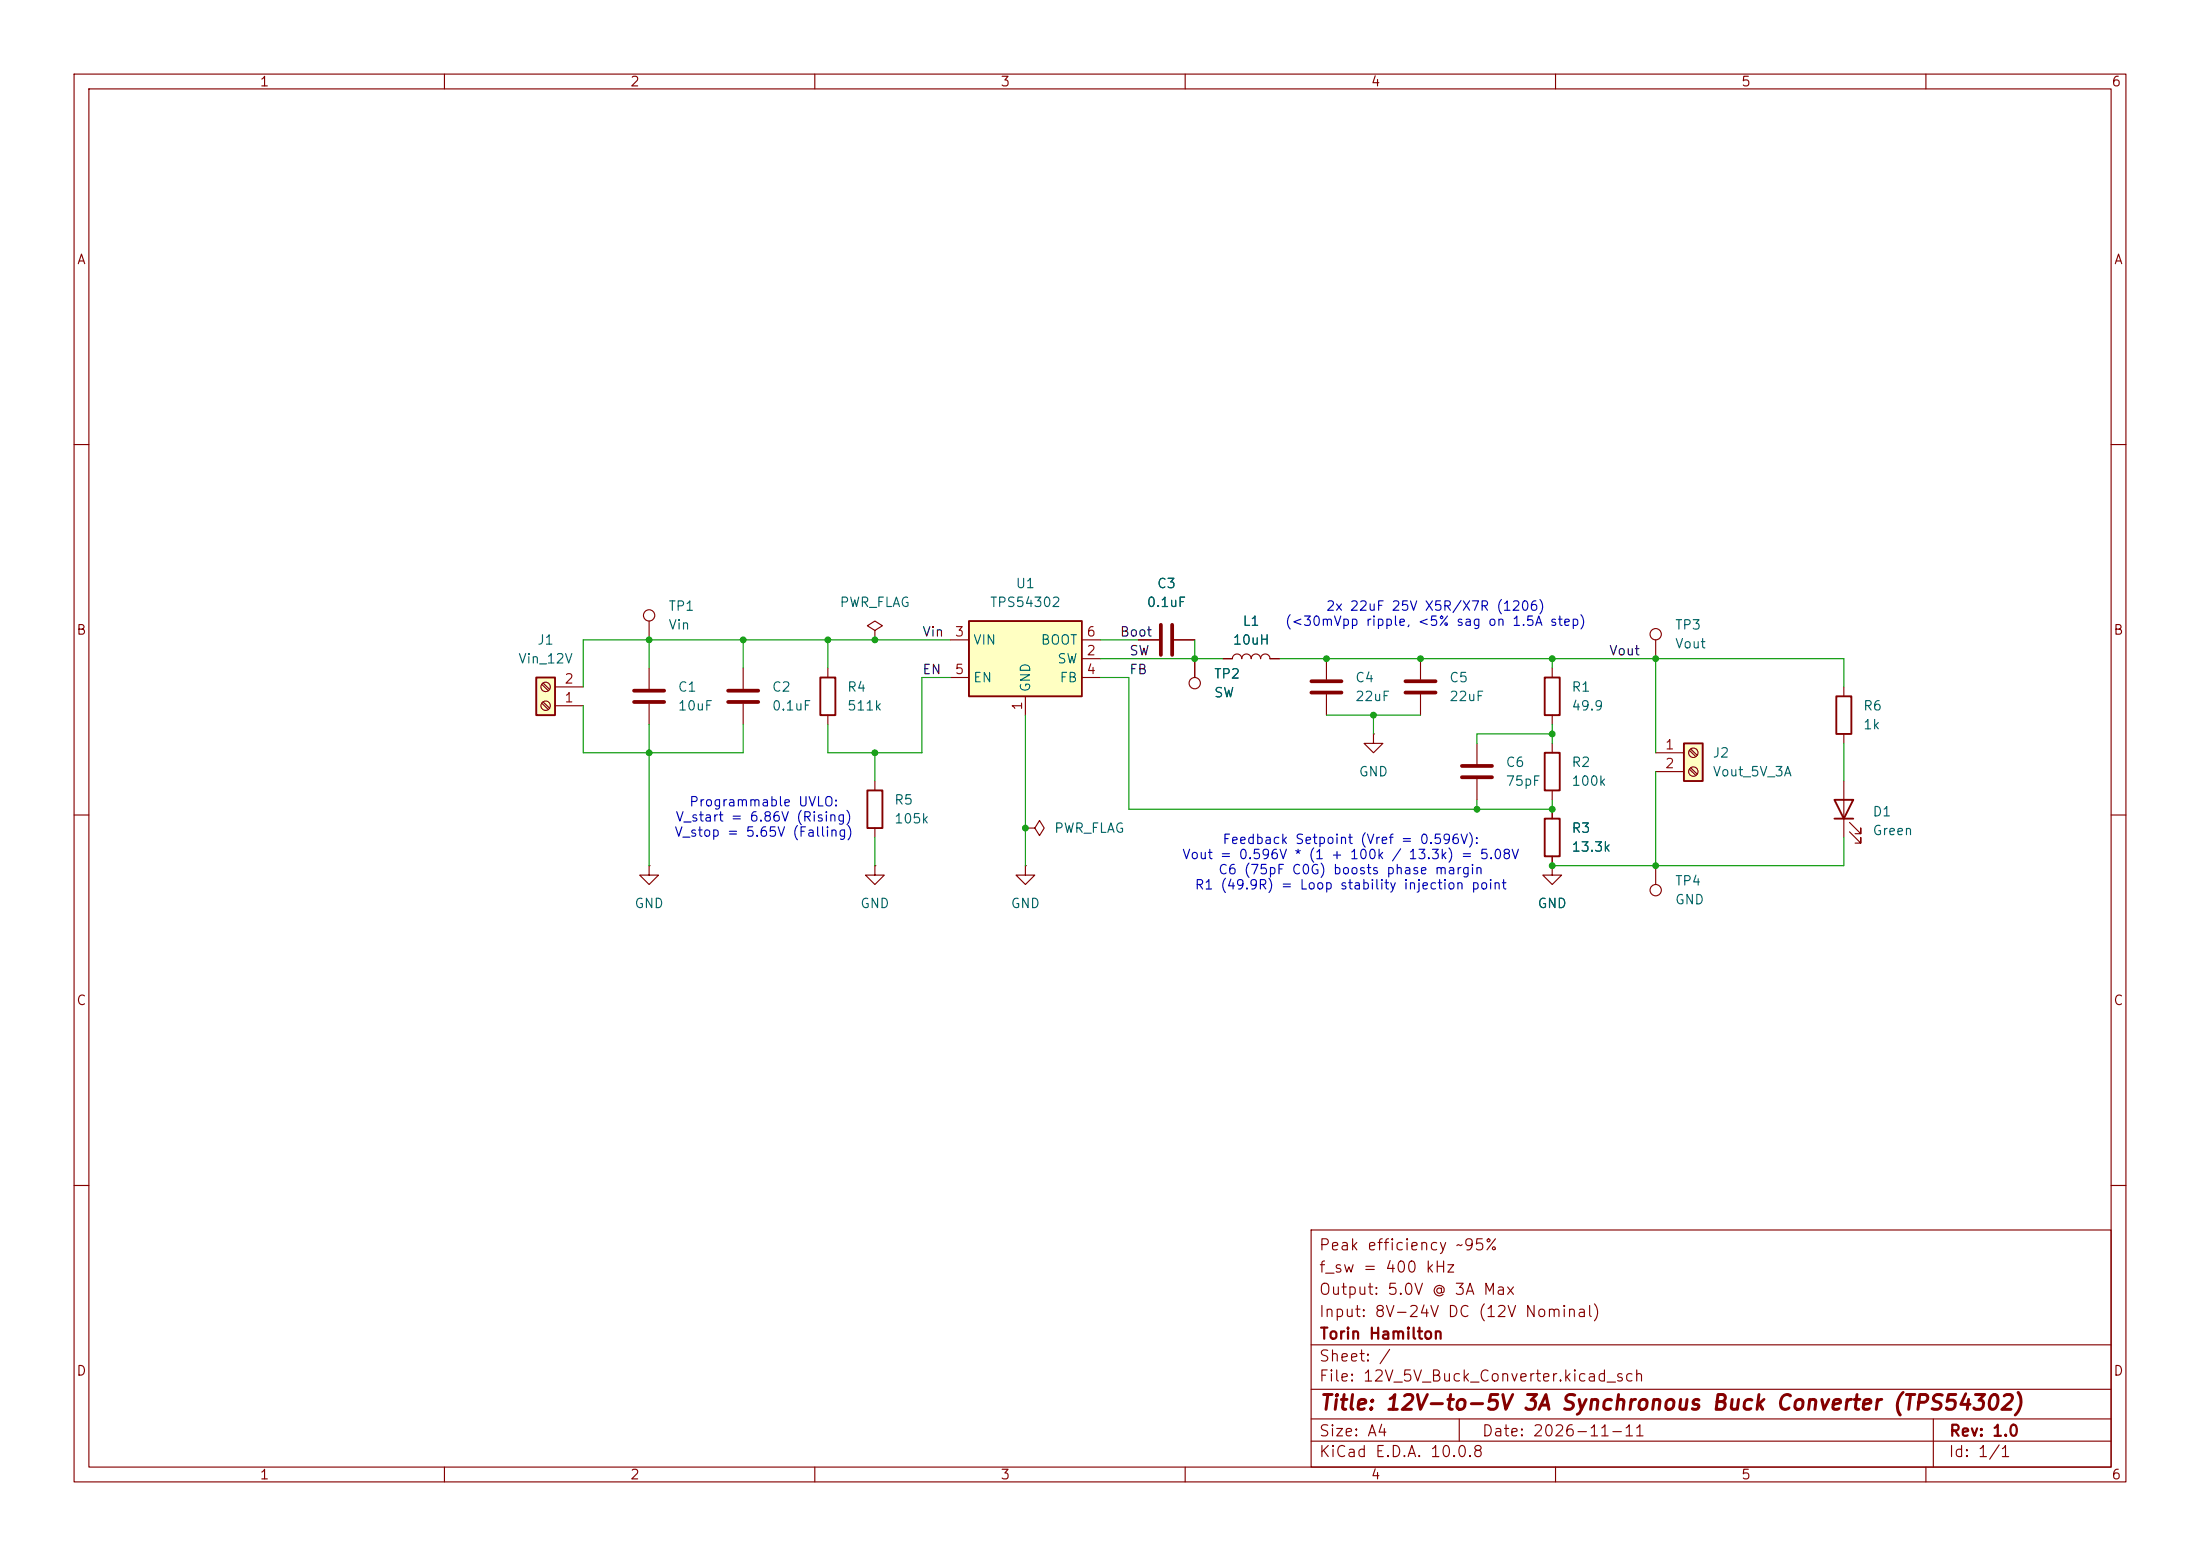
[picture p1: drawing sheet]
<svg xmlns="http://www.w3.org/2000/svg" width="297mm" height="210mm" viewBox="0 0 297 210" stroke-linecap="round" stroke-linejoin="round" font-family="sans-serif">
<g fill="none" stroke="#840000" stroke-width=".15">
<path d="M10 10h277v190h-277zM12 12h273v186h-273zM60 10v2M110 10v2M160 10v2M210 10v2M260 10v2M10 60h2M285 60h2M87.6 83.8v2.6M87.6 90.2v2.8M87.6 95v2.8"/>
<path d="M100.3 90.2v2.8M100.3 95v2.8M111.8 90.2v1.2M111.8 96.5v1.3M118.1 85.1l1-.6-1-.7-1 .7 1 .6v1.3M118.1 86.4h.1M209.5 90.2v1.2M209.5 96.5v1.3M223.5 86.4v2.5M10 110h2M87.6 116.8v1.3h1.3l-1.3 1.3-1.2-1.3h1.2M87.6 116.8h.1"/>
<path d="M118.1 116.8v1.3h1.3l-1.3 1.3-1.3-1.3h1.3M118.1 116.8h.1M118.1 105.4v1.3M118.1 111.8v1.2M138.4 111.8h1.3l.6-1.1 .7 1.1-.7 1-.6-1M138.4 111.8h.1M138.4 116.8v1.3h1.3l-1.3 1.3-1.2-1.3h1.2M138.4 116.8h.1M199.4 100.3v2.8M199.4 105.2v2.8M209.5 116.8v1.3h1.3l-1.3 1.3-1.2-1.3h1.2M209.5 116.8h.1"/>
<path d="M209.5 100.3v1.3M209.5 106.7v1.3M209.5 109.2v1.3M209.5 115.6v1.2M223.5 116.8v2.6M248.9 105.4v7.6M249.7 112.3l1.5 1.5v-.8v.8h-.8M249.7 111l1.5 1.5v-.7v.7h-.8M285 110h2M10 160h2M177 166h108v32h-108zM285 160h2"/>
<path d="M60 198v2M110 198v2M160 198v2M177 194.5h108M177 191.5h108M177 187.5h108M177 181.5h108M197 191.5v3M210 198v2M260 198v2M261 191.5v6.5"/>
<circle cx="87.6" cy="83.1" r=".76"/>
<circle cx="223.5" cy="85.6" r=".76"/>
<circle cx="223.5" cy="120.1" r=".76"/>
</g>
<path d="M110.7 91.4h2.1v5.1h-2.1zM208.5 91.4h2.1v5.1h-2.1zM117.1 106.7h2v5.1h-2zM208.5 101.6h2.1v5.1h-2.1zM208.5 110.5h2.1v5.1h-2.1zM247.6 108h2.6l-1.3 2.5zM247.6 110.5h2.6" fill="none" stroke="#840000" stroke-width=".25"/>
<path d="M85.6 93.2h4.1M85.6 94.7h4.1M98.3 93.2h4.1M98.3 94.7h4.1M197.4 103.4h4M197.4 104.9h4" fill="none" stroke="#840000" stroke-width=".51"/>
<path d="M227.3 100.3h2.6v5.1h-2.6z" fill="#ffffc2"/>
<path d="M247.9 94h2v5.1h-2zM227.3 100.3h2.6v5.1h-2.6z" fill="none" stroke="#840000" stroke-width=".25"/>
<g fill="none" stroke="#840000" stroke-width=".15">
<path d="M153.7 86.4h2.8M158.5 86.4h2.8M248.9 92.7v1.3M248.9 99.1v1.2M223.5 101.6h3.8M223.5 104.1h3.8M228.1 101.3l.8 .8M228.1 103.8l.8 .8M228.2 101.1l.9 .8M228.2 103.6l.9 .9"/>
<circle cx="228.6" cy="104.1" r=".63"/>
<circle cx="228.6" cy="101.6" r=".63"/>
</g>
<path d="M156.7 84.3v4.1M158.2 84.3v4.1" fill="none" stroke="#840000" stroke-width=".51"/>
<path d="M130.8 83.8h15.2v10.2h-15.2z" fill="#ffffc2"/>
<path d="M130.8 83.8h15.2v10.2h-15.2z" fill="none" stroke="#840000" stroke-width=".25"/>
<g fill="none" stroke="#840000" stroke-width=".15">
<path d="M128.3 86.4h2.5M128.3 91.4h2.5M138.4 94v2.5M146 88.9h2.6M146 86.4h2.6M146 91.4h2.6M161.3 88.9v2.5M165.1 88.9h1.3a.64 .64 0 0 1 .6-.6 .64 .64 0 0 1 .6 .6 .64 .64 0 0 1 .7-.6 .64 .64 0 0 1 .6 .6 .64 .64 0 0 1 .6-.6 .64 .64 0 0 1 .7 .6 .64 .64 0 0 1 .6-.6 .64 .64 0 0 1 .6 .6h1.3M185.4 99.1v1.2h1.3l-1.3 1.3-1.3-1.3h1.3M185.4 99.1h.1"/>
<circle cx="161.3" cy="92.2" r=".76"/>
</g>
<path d="M72.4 91.4h2.5v5.1h-2.5z" fill="#ffffc2"/>
<path d="M72.4 91.4h2.5v5.1h-2.5z" fill="none" stroke="#840000" stroke-width=".25"/>
<g fill="none" stroke="#840000" stroke-width=".15">
<path d="M73.2 94.9l.8 .9M73.2 92.4l.8 .8M73.3 94.7l.9 .9M73.3 92.2l.9 .8M74.9 95.3h3.8M74.9 92.7h3.8M153.7 86.4h2.8M158.5 86.4h2.8M161.3 88.9v2.5M165.1 88.9h1.3M171.4 88.9h1.3M179.1 88.9v2.8"/>
<path d="M179.1 93.7v2.8M191.8 88.9v2.8M191.8 93.7v2.8M209.5 116.8h.1M209.5 109.2v1.3M209.5 115.6v1.2"/>
<circle cx="73.7" cy="95.2" r=".63"/>
<circle cx="73.7" cy="92.7" r=".63"/>
</g>
<path d="M177 93.5h4.1M177 91.9h4.1M189.7 93.5h4.1M189.7 91.9h4.1" fill="none" stroke="#840000" stroke-width=".51"/>
<g fill="none" stroke="#009600" stroke-width=".15">
<path d="M78.7 95.3v6.3h21.6v-3.8M87.6 86.4v3.8M87.6 97.8v19M100.3 86.4v3.8M111.8 86.4v3.8M128.3 91.4h-3.8v10.2h-12.7v-3.8M128.3 86.4h-49.6v6.3M138.4 96.5v20.3M148.6 91.4h3.8v17.8h57.1v-1.2M148.6 86.4h5.1M148.6 88.9h16.5M161.3 86.4v2.5"/>
<path d="M172.7 88.9h76.2v3.8M179.1 96.5h12.7M185.4 96.5v2.6M209.5 88.9v1.3M209.5 97.8v2.5M209.5 99.1h-10.1v1.2M223.5 88.9v12.7M118.1 101.6v3.8M118.1 113v3.8M199.4 108v1.2M223.5 104.1v12.7M248.9 113v3.8h-39.4"/>
<path d="M248.9 100.3v5.1"/>
</g>
<g fill="#009600">
<circle cx="223.5" cy="88.9" r=".46"/>
<circle cx="209.5" cy="116.8" r=".46"/>
<circle cx="209.5" cy="109.2" r=".46"/>
<circle cx="223.5" cy="116.8" r=".46"/>
<circle cx="161.3" cy="88.9" r=".46"/>
<circle cx="138.4" cy="111.8" r=".46"/>
<circle cx="118.1" cy="86.4" r=".46"/>
<circle cx="118.1" cy="101.6" r=".46"/>
<circle cx="191.8" cy="88.9" r=".46"/>
<circle cx="185.4" cy="96.5" r=".46"/>
<circle cx="209.5" cy="99.1" r=".46"/>
<circle cx="199.4" cy="109.2" r=".46"/>
<circle cx="179.1" cy="88.9" r=".46"/>
<circle cx="209.5" cy="88.9" r=".46"/>
<circle cx="111.8" cy="86.4" r=".46"/>
<circle cx="100.3" cy="86.4" r=".46"/>
<circle cx="87.6" cy="101.6" r=".46"/>
<circle cx="87.6" cy="86.4" r=".46"/>
</g>
<text font-size="2" fill="#840000" x="178" y="190.8">Title: 12V-to-5V 3A Synchronous Buck Converter (TPS54302)</text>
<g font-size="1.5" fill="#840000">
<text x="178" y="172.1">f_sw = 400 kHz</text>
<text x="178" y="169.1">Peak efficiency ~95%</text>
<text x="178" y="178.1">Input: 8V-24V DC (12V Nominal)</text>
<text x="178" y="175.1">Output: 5.0V @ 3A Max</text>
<text x="178" y="184.1">Sheet: /</text>
<text x="178" y="181.1">Torin Hamilton</text>
<text x="178" y="186.8">File: 12V_5V_Buck_Converter.kicad_sch</text>
<text x="178" y="197">KiCad E.D.A. 10.0.8</text>
<text x="178" y="194.2">Size: A4</text>
<text x="200" y="194.2">Date: 2026-11-11</text>
<text x="263" y="197">Id: 1/1</text>
<text x="263" y="194.2">Rev: 1.0</text>
</g>
<g font-size="1.3" fill="#840000">
<text x="35" y="12">1</text>
<text x="85" y="12">2</text>
<text x="135" y="12">3</text>
<text x="185" y="12">4</text>
<text x="235" y="12">5</text>
<text x="285" y="12">6</text>
<text x="10.3" y="36">A</text>
<text x="285.3" y="36">A</text>
<text x="10.2" y="86">B</text>
<text x="285.2" y="86">B</text>
<text x="10.2" y="136">C</text>
<text x="285.2" y="136">C</text>
<text x="10.2" y="186">D</text>
<text x="285.2" y="186">D</text>
<text x="35" y="200">1</text>
<text x="85" y="200">2</text>
<text x="135" y="200">3</text>
<text x="185" y="200">4</text>
<text x="235" y="200">5</text>
<text x="285" y="200">6</text>
</g>
<g font-size="1.3" fill="#006464">
<text x="90.2" y="82.8">TP1</text>
<text x="113.3" y="82.2">PWR_FLAG</text>
<text x="133.6" y="82.2">TPS54302</text>
<text x="137" y="79.7">U1</text>
<text x="154.7" y="82.2">0.1uF</text>
<text x="156.1" y="79.7">C3</text>
<text x="69.9" y="89.9">Vin_12V</text>
<text x="72.4" y="87.3">J1</text>
<text x="90.2" y="85.3">Vin</text>
<text x="131.3" y="87.3">VIN</text>
<text x="140.4" y="87.3">BOOT</text>
<text x="142.7" y="89.9">SW</text>
<text x="166.3" y="87.3">10uH</text>
<text x="167.7" y="84.8">L1</text>
<text x="226" y="85.3">TP3</text>
<text x="226" y="87.8">Vout</text>
<text x="91.4" y="93.7">C1</text>
<text x="104.1" y="93.7">C2</text>
<text x="114.3" y="93.7">R4</text>
<text x="131.3" y="92.4">EN</text>
<text x="139.4" y="93.5" transform="rotate(-90 139.4 93.5)">GND</text>
<text x="143" y="92.4">FB</text>
<text x="163.8" y="91.9">TP2</text>
<text x="163.8" y="94.4">SW</text>
<text x="182.9" y="92.4">C4</text>
<text x="182.9" y="94.9">22uF</text>
<text x="195.6" y="92.4">C5</text>
<text x="195.6" y="94.9">22uF</text>
<text x="212.1" y="93.7">R1</text>
<text x="91.4" y="96.2">10uF</text>
<text x="104.1" y="96.2">0.1uF</text>
<text x="114.3" y="96.2">511k</text>
<text x="212.1" y="96.2">49.9</text>
<text x="251.4" y="96.2">R6</text>
<text x="251.4" y="98.8">1k</text>
<text x="183.4" y="105.1">GND</text>
<text x="203.2" y="103.8">C6</text>
<text x="203.2" y="106.4">75pF</text>
<text x="212.1" y="103.8">R2</text>
<text x="212.1" y="106.4">100k</text>
<text x="231.1" y="102.6">J2</text>
<text x="231.1" y="105.1">Vout_5V_3A</text>
<text x="120.6" y="108.9">R5</text>
<text x="120.6" y="111.5">105k</text>
<text x="142.2" y="112.7">PWR_FLAG</text>
<text x="212.1" y="112.7">R3</text>
<text x="252.7" y="110.5">D1</text>
<text x="252.7" y="113">Green</text>
<text x="212.1" y="115.3">13.3k</text>
<text x="226" y="119.8">TP4</text>
<text x="85.6" y="122.9">GND</text>
<text x="116" y="122.9">GND</text>
<text x="136.4" y="122.9">GND</text>
<text x="207.5" y="122.9">GND</text>
<text x="226" y="122.4">GND</text>
</g>
<g font-size="1.3" fill="#0000c2">
<text x="178.9" y="82.7">2x 22uF 25V X5R/X7R (1206)</text>
<text x="173.4" y="84.8">(&lt;30mVpp ripple, &lt;5% sag on 1.5A step)</text>
<text x="91" y="113.2">V_stop = 5.65V (Falling)</text>
<text x="91.1" y="111.2">V_start = 6.86V (Rising)</text>
<text x="93" y="109.2">Programmable UVLO:</text>
<text x="159.5" y="116.3">Vout = 0.596V * (1 + 100k / 13.3k) = 5.08V</text>
<text x="164.4" y="118.3">C6 (75pF C0G) boosts phase margin</text>
<text x="164.9" y="114.2">Feedback Setpoint (Vref = 0.596V):</text>
<text x="161.2" y="120.4">R1 (49.9R) = Loop stability injection point</text>
</g>
<g font-size="1.3" fill="#0f0f0f">
<text x="124.4" y="86.2">Vin</text>
<text x="151.1" y="86.2">Boot</text>
<text x="152.4" y="88.8">SW</text>
<text x="217.1" y="88.8">Vout</text>
<text x="124.4" y="91.3">EN</text>
<text x="152.4" y="91.3">FB</text>
</g>
<g font-size="1.3" fill="#a90000">
<text x="128.8" y="86.2">3</text>
<text x="146.6" y="88.8">2</text>
<text x="146.6" y="86.2">6</text>
<text x="76.1" y="95.1">1</text>
<text x="76.1" y="92.6">2</text>
<text x="128.8" y="91.3">5</text>
<text x="138.3" y="96" transform="rotate(-90 138.3 96)">1</text>
<text x="146.6" y="91.3">4</text>
<text x="224.7" y="101.5">1</text>
<text x="224.7" y="104">2</text>
</g>
</svg>
